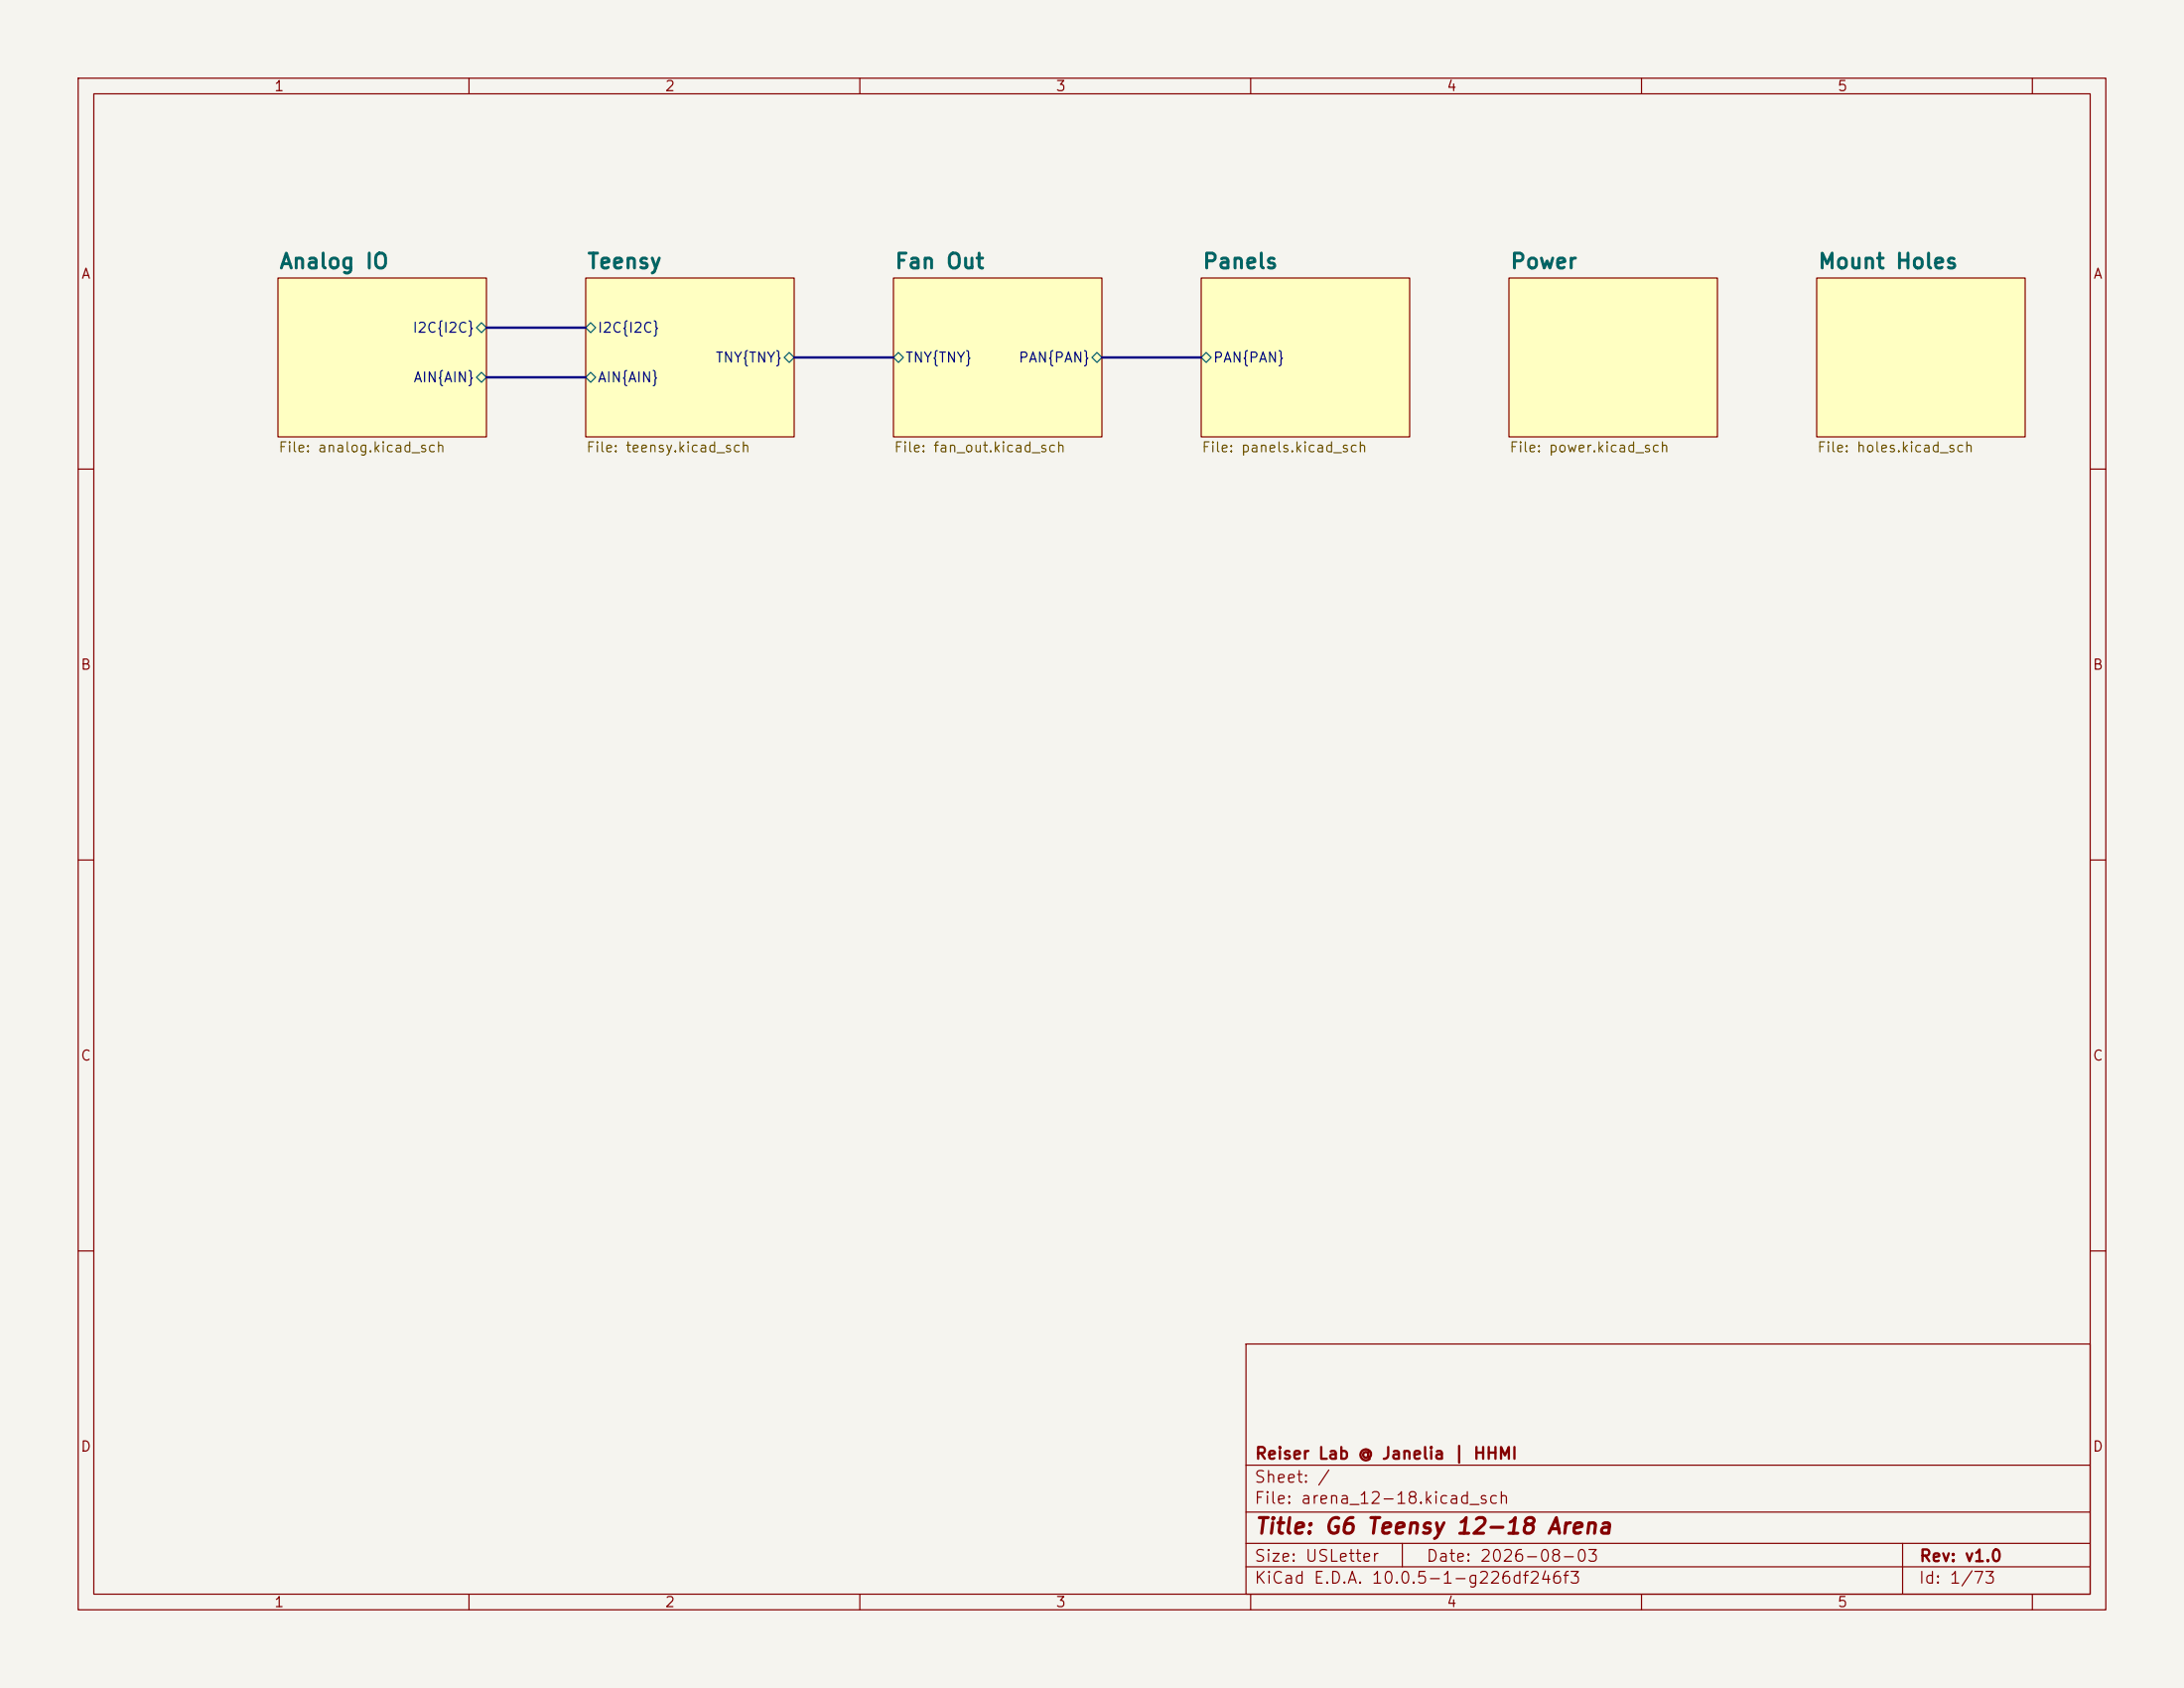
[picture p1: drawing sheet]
<svg xmlns="http://www.w3.org/2000/svg" width="279mm" height="216mm" viewBox="0 0 279 216" stroke-linecap="round" stroke-linejoin="round" font-family="sans-serif">
<path d="M0 0h279.4v215.9h-279.4z" fill="#f5f4ef" stroke="#f5f4ef" stroke-width=".13"/>
<g fill="none" stroke="#840000" stroke-width=".15">
<path d="M10 10h259.4v195.9h-259.4zM12 12h255.4v191.9h-255.4zM60 10v2M110 10v2M160 10v2M210 10v2M260 10v2M35.6 35.6h26.6v20.3h-26.6zM74.9 35.6h26.7v20.3h-26.7zM114.3 35.6h26.7v20.3h-26.7zM153.7 35.6h26.6v20.3h-26.6zM193 35.6h26.7v20.3h-26.7z"/>
<path d="M232.4 35.6h26.7v20.3h-26.7zM10 60h2M267.4 60h2M10 110h2M267.4 110h2M10 160h2M159.4 171.9h108v32h-108zM267.4 160h2M159.4 197.4h108M159.4 193.4h108M159.4 187.4h108M179.4 197.4v3"/>
<path d="M243.4 197.4v6.5M60 203.9v2M110 203.9v2M159.4 200.4h108M160 203.9v2M210 203.9v2M260 203.9v2"/>
</g>
<g fill="#ffffc2" stroke="#ffffc2" stroke-width=".13">
<path d="M114.3 35.6h26.7v20.3h-26.7z"/>
<path d="M153.7 35.6h26.6v20.3h-26.6z"/>
<path d="M232.4 35.6h26.7v20.3h-26.7z"/>
<path d="M193 35.6h26.7v20.3h-26.7z"/>
<path d="M74.9 35.6h26.7v20.3h-26.7z"/>
<path d="M35.6 35.6h26.6v20.3h-26.6z"/>
</g>
<path d="M61 41.9l.6-.6 .6 .6-.6 .6zM61 48.3l.6-.7 .6 .7-.6 .6zM74.9 41.9l.7-.6 .6 .6-.6 .6zM74.9 48.3l.7-.7 .6 .7-.6 .6zM100.3 45.7l.7-.6 .6 .6-.6 .7zM114.3 45.7l.6-.6 .7 .6-.7 .7zM139.7 45.7l.6-.6 .7 .6-.7 .7zM153.7 45.7l.6-.6 .6 .6-.6 .7z" fill="none" stroke="#006464" stroke-width=".15"/>
<path d="M62.2 41.9h12.7M62.2 48.3h12.7M101.6 45.7h12.7M141 45.7h12.7" fill="none" stroke="#000084" stroke-width=".3"/>
<text font-size="2" fill="#840000" x="160.4" y="196.7">Title: G6 Teensy 12-18 Arena</text>
<g font-size="1.9" fill="#006464">
<text x="35.6" y="34.9">Analog IO</text>
<text x="75" y="34.9">Teensy</text>
<text x="114.4" y="34.9">Fan Out</text>
<text x="153.7" y="34.9">Panels</text>
<text x="193.1" y="34.9">Power</text>
<text x="232.5" y="34.9">Mount Holes</text>
</g>
<g font-size="1.5" fill="#840000">
<text x="160.4" y="190">Sheet: /</text>
<text x="160.4" y="187">Reiser Lab @ Janelia | HHMI</text>
<text x="160.4" y="192.7">File: arena_12-18.kicad_sch</text>
<text x="160.4" y="202.9">KiCad E.D.A. 10.0.5-1-g226df246f3</text>
<text x="160.4" y="200.1">Size: USLetter</text>
<text x="182.4" y="200.1">Date: 2026-08-03</text>
<text x="245.4" y="202.9">Id: 1/73</text>
<text x="245.4" y="200.1">Rev: v1.0</text>
</g>
<g font-size="1.3" fill="#840000">
<text x="35" y="12">1</text>
<text x="85" y="12">2</text>
<text x="135" y="12">3</text>
<text x="185" y="12">4</text>
<text x="235" y="12">5</text>
<text x="10.3" y="36">A</text>
<text x="267.7" y="36">A</text>
<text x="10.2" y="86">B</text>
<text x="267.6" y="86">B</text>
<text x="10.2" y="136">C</text>
<text x="267.6" y="136">C</text>
<text x="10.2" y="186">D</text>
<text x="267.6" y="186">D</text>
<text x="35" y="205.9">1</text>
<text x="85" y="205.9">2</text>
<text x="135" y="205.9">3</text>
<text x="185" y="205.9">4</text>
<text x="235" y="205.9">5</text>
</g>
<g font-size="1.3" fill="#000084">
<text x="52.7" y="42.9">I2C{I2C}</text>
<text x="76.4" y="42.9">I2C{I2C}</text>
<text x="91.4" y="46.7">TNY{TNY}</text>
<text x="115.7" y="46.7">TNY{TNY}</text>
<text x="130.2" y="46.7">PAN{PAN}</text>
<text x="155.1" y="46.7">PAN{PAN}</text>
<text x="52.8" y="49.2">AIN{AIN}</text>
<text x="76.4" y="49.2">AIN{AIN}</text>
</g>
<g font-size="1.3" fill="#725600">
<text x="35.5" y="58.2">File: analog.kicad_sch</text>
<text x="74.9" y="58.2">File: teensy.kicad_sch</text>
<text x="114.3" y="58.2">File: fan_out.kicad_sch</text>
<text x="153.6" y="58.2">File: panels.kicad_sch</text>
<text x="193" y="58.2">File: power.kicad_sch</text>
<text x="232.4" y="58.2">File: holes.kicad_sch</text>
</g>
</svg>
